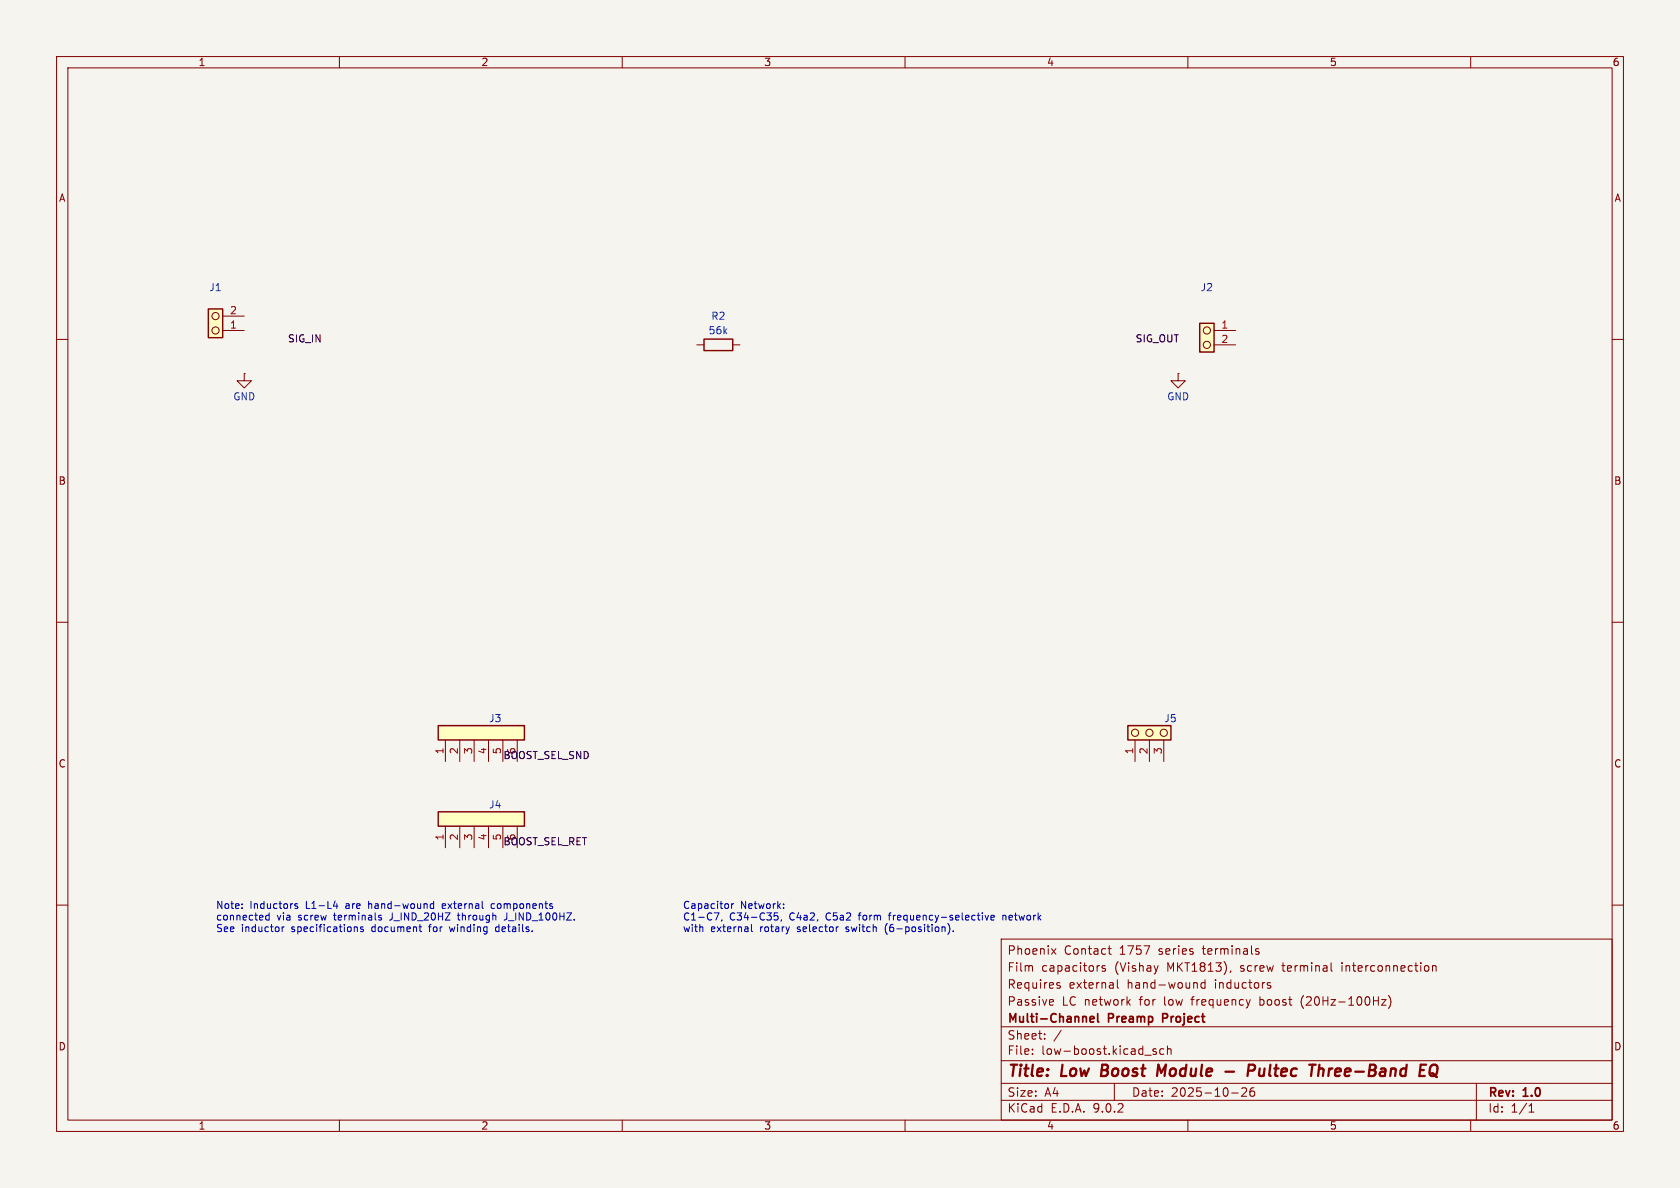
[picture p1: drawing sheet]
<svg xmlns="http://www.w3.org/2000/svg" width="297mm" height="210mm" viewBox="0 0 297 210" stroke-linecap="round" stroke-linejoin="round" font-family="sans-serif">
<path d="M0 0h297v210h-297z" fill="#f5f4ef" stroke="#f5f4ef" stroke-width=".18"/>
<g fill="none" stroke="#840000" stroke-width=".18">
<path d="M10 10h277v190h-277zM12 12h273v186h-273zM60 10v2M110 10v2M160 10v2M210 10v2M260 10v2M10 60h2M285 60h2M10 110h2M285 110h2M10 160h2"/>
<path d="M177 166h108v32h-108zM185.7 176.7l.5 .1v.3l-.7 .1M185.9 167.7l.8 1M186.2 177.6l-.5 .1M186.7 167.7l-.8 1M186.9 174.1l.5 .2 .1 .1-.1 .2-.4 .1M186.9 173.8h.5M194.2 170.7h.2M195.4 170.8l-.4-.1-.2 .2 .1 .2 .5 .2v.3h-.6M195.9 167.7h.6M196.1 167.2v1.3l.4 .2M197.5 173.2v1.3l.2 .2"/>
<path d="M199.4 177.1l.4 .6M199.8 176.7l-.6 .6M211.2 173.7h.3l.2 .2v.8M213 173.8l-.4-.1-.3 .3v.4l.2 .2h.5M213 173.2v1.5M217.6 171.6l-.1 .3M221 176.7l-.3 1M222 167.8h.5M222 168.1l.5 .2 .1 .2-.2 .2-.4-.1M224 174l.7 .4-.2 .3-.5-.1M224.6 173.8l-.4-.1-.2 .2M230.1 176.6v1"/>
<path d="M235.3 170.2v1.3l.2 .2M244.2 176.7h.8l-.8 1h.8M245.5 176a1.72 1.72 0 0 1 0 2.3M252.5 170.8l.1 .2v.4l-.1 .2M253.2 170.8l.3-.1 .3 .1 .1 .9M253.2 170.7v1M285 160h2M60 198v2M110 198v2M160 198v2M177 194.5h108M177 191.5h108"/>
<path d="M177 187.5h108M177 181.5h108M182.5 186.3v.1M182.5 185.5v.1M184.7 183.6v.1M184.7 182.8v.1M187.6 182.1l-1.3 2M197 191.5v3M202.4 186.5h1.1M204.4 185.5l-.4-.1-.2 .2 .1 .2 .5 .2v.3h-.6M205.7 185.5l-.4-.1-.3 .3v.4l.2 .2h.5M206.4 185.5l.2-.1 .4 .1v.9"/>
<path d="M206.4 184.9v1.5M210 198v2M217.7 193.2h1.2M219.5 192.4l.6-.1 .2 .1 .1 .3-.9 1.1h.9M221.7 192.3a.59 .59 0 0 0-.7 .6v.6l.1 .2 .4 .1 .2-.1 .1-.5-.1-.3h-.5l-.2 .3M260 198v2M261 191.5v6.5M270.3 196.6h.9M270.3 195.5l.4-.4v1.5"/>
</g>
<path d="M194.9 188.2l-.3 2h.8M206.1 188.2l-.8 1.4-.5-1.4-.3 2M216.6 189.4h1.6M220.7 189.3h.7a.55 .55 0 0 0 .5-.5 .55 .55 0 0 0-.3-.6h-.8l-.3 2M222.7 188.9l-.1 1v.2l.5 .1M233.3 189l.2-.1 .4 .1v1.2M235 188.9l-.2 1.3M235.1 189.1l-.2 .2M252.9 188.5a.69 .69 0 0 1 1.2 0 1.47 1.47 0 0 1-.6 1.7l-.6-.1a1.5 1.5 0 0 1 0-1.6zM253.1 189.7l.3 .1 .6 .6" fill="none" stroke="#840000" stroke-width=".4"/>
<path d="M194.1 179.2v1.3l.2 .2M205.6 180h.5M206.1 179.2h-.5v1.5M192.7 180.2l.7-.2-.1-.2-.4-.1-.2 .2 .1 .7h.5" fill="none" stroke="#840000" stroke-width=".3"/>
<path d="M77.5 143.5h15.2v2.6h-15.2z" fill="#ffffc2"/>
<path d="M77.5 143.5h15.2v2.6h-15.2z" fill="none" stroke="#840000" stroke-width=".25"/>
<path d="M78.7 146.1v3.8M81.3 146.1v3.8M83.8 146.1v3.8M86.4 146.1v3.8M88.9 146.1v3.8M91.4 146.1v3.8" fill="none" stroke="#840000" stroke-width=".18"/>
<path d="M36.8 54.6h2.6v5.1h-2.6z" fill="#ffffc2"/>
<path d="M36.8 54.6h2.6v5.1h-2.6z" fill="none" stroke="#840000" stroke-width=".25"/>
<g fill="none" stroke="#840000" stroke-width=".18">
<path d="M39.4 58.4h3.8M39.4 55.9h3.8"/>
<circle cx="38.1" cy="55.9" r=".63"/>
<circle cx="38.1" cy="58.4" r=".63"/>
</g>
<path d="M77.5 128.3h15.2v2.5h-15.2z" fill="#ffffc2"/>
<path d="M124.5 59.9h5v2.1h-5zM77.5 128.3h15.2v2.5h-15.2z" fill="none" stroke="#840000" stroke-width=".25"/>
<path d="M43.2 66v1.3h1.2l-1.2 1.3-1.3-1.3h1.3M43.2 66h.1M123.2 61h1.3M129.5 61h1.3M78.7 130.8v3.8M81.3 130.8v3.8M83.8 130.8v3.8M86.4 130.8v3.8M88.9 130.8v3.8M91.4 130.8v3.8" fill="none" stroke="#840000" stroke-width=".18"/>
<path d="M212.1 57.2h2.5v5h-2.5z" fill="#ffffc2"/>
<path d="M212.1 57.2h2.5v5h-2.5z" fill="none" stroke="#840000" stroke-width=".25"/>
<g fill="none" stroke="#840000" stroke-width=".18">
<path d="M214.6 58.4h3.8M214.6 61h3.8"/>
<circle cx="213.4" cy="58.4" r=".63"/>
<circle cx="213.4" cy="61" r=".63"/>
</g>
<path d="M199.4 128.3h7.6v2.5h-7.6z" fill="#ffffc2"/>
<path d="M199.4 128.3h7.6v2.5h-7.6z" fill="none" stroke="#840000" stroke-width=".25"/>
<g fill="none" stroke="#840000" stroke-width=".18">
<path d="M208.3 66v1.3h1.2l-1.2 1.3-1.3-1.3h1.3M208.3 66h.1M200.7 130.8v3.8M203.2 130.8v3.8M205.7 130.8v3.8"/>
<circle cx="200.7" cy="129.5" r=".63"/>
<circle cx="203.2" cy="129.5" r=".63"/>
<circle cx="205.7" cy="129.5" r=".63"/>
</g>
<g fill="none" stroke="#0000c2" stroke-width=".18">
<path d="M42.8 159.8v.1M52.6 159.8h-.3l-.2 .1 .1 .2 .4 .1v.3h-.5M59.5 159.8v.8M76.7 159.8h-.4l-.2 .2 .1 .5h.5M76.7 159.3v1.3M78.4 159.8l-.2 .1v.5l.2 .2M87.3 159.8h-.4l-.1 .2 .1 .5 .4 .1M129.3 159.8v.8M129.7 159.8l-.4 .2M138.5 159.8v.1M42.8 160.5v.1M47.6 161.4v1.2"/>
<path d="M47.6 161.9l-.4-.1-.2 .2 .1 .6h.5M49.9 163.8v.9M50.2 163.8l-.3 .3M58.9 160.2h.8M62.7 163.9h.4l.1 .8M64.2 163.9l-.3-.1-.2 .2 .1 .2 .4 .1v.3h-.5M67 162.2l.5 .2-.1 .2h-.4M67 161.9h.4M74.1 163.8h.4M74.3 164.6l.2 .1M78.8 160.1l-.6 .1M79.4 163.8l.3 .9"/>
<path d="M80.8 161.8h.5M81 161.4l.1 1.2M88.1 163.8l-.4 .1-.1 .2 .1 .5 .4 .1M89.5 162.5l-.4 .1M127.1 161.4l-.5 1.2M127.6 162.6l-.1 .2M132.8 163.4v1.1l.2 .2M136.9 161.9h.4l.3 .2-.2 .5h-.5M138.2 162.6l-.2 .2M138.5 160.5v.1M148.2 163.8l-.2 .1M156.6 163.6l-.1 .5 .1 .7"/>
<path d="M157 161.8h.5M157.3 161.4l-.1 1.2M166.9 163.8l.2 .2v.7M167.9 163.8v.8l-.3 .6M168.5 164.6v.1M173.7 161.4v.1M173.7 161.8v.8M174.2 161.8l.3 .8 .3-.8M175.2 162.2l.6-.1-.1-.2-.3-.1-.2 .2v.6h.5M177.3 161.8v.8M177.7 161.8l-.4 .1"/>
</g>
<g font-size="2.8" fill="#840000">
<text x="178" y="190.9">Title:</text>
<text x="187.7" y="190.9">Low</text>
<text x="195.5" y="190.9">Boost</text>
<text x="206.2" y="190.9">Module</text>
<text x="223.8" y="190.9">Pultec</text>
<text x="235.6" y="190.9">Three-Band</text>
</g>
<g font-size="2.1" fill="#840000">
<text x="178" y="172">Film</text>
<text x="178" y="169">Phoenix</text>
<text x="184.1" y="172">capacitors</text>
<text x="188.1" y="169">Contact</text>
<text x="197.1" y="172">(Vishay</text>
<text x="198" y="169">1757</text>
<text x="205" y="169">series</text>
<text x="206.5" y="172">MKT1813),</text>
<text x="212.9" y="169">terminals</text>
<text x="219.6" y="172">screw</text>
<text x="227.1" y="172">terminal</text>
<text x="237.7" y="172">interconnection</text>
<text x="178" y="178">Passive</text>
<text x="178" y="175">Requires</text>
<text x="187.7" y="178">LC network</text>
<text x="188.9" y="175">external</text>
<text x="199.3" y="175">hand-wound</text>
<text x="201.6" y="178">for</text>
<text x="206.1" y="178">low</text>
<text x="211.1" y="178">frequency</text>
<text x="214.9" y="175">inductors</text>
<text x="223.2" y="178">boost</text>
<text x="230.7" y="178">(20Hz-100Hz)</text>
<text x="178" y="184">Sheet:</text>
<text x="178" y="181.2">Multi-Channel</text>
<text x="196" y="181.2">Preamp</text>
<text x="206.2" y="181.2">Project</text>
<text x="178" y="186.7">File:</text>
<text x="184.1" y="186.7">low-boost.kicad_sch</text>
<text x="178" y="196.9">KiCad</text>
<text x="178" y="194.1">Size:</text>
<text x="184.7" y="194.1">A4</text>
<text x="185.7" y="196.9">E.D.A.</text>
<text x="193.3" y="196.9">9.0.2</text>
<text x="200" y="194.1">Date:</text>
<text x="207" y="194.1">2025-10-26</text>
<text x="263" y="194.3">Rev:</text>
<text x="263" y="196.9">Id:</text>
<text x="267.1" y="196.9">1/1</text>
<text x="269.4" y="194.3">1.0</text>
</g>
<g font-size="1.8" fill="#840000">
<text x="35" y="11.9">1</text>
<text x="85" y="11.9">2</text>
<text x="135" y="11.9">3</text>
<text x="185" y="11.9">4</text>
<text x="235" y="11.9">5</text>
<text x="285" y="11.9">6</text>
<text x="10.3" y="35.9">A</text>
<text x="285.3" y="35.9">A</text>
<text x="10.3" y="85.9">B</text>
<text x="285.3" y="85.9">B</text>
<text x="10.3" y="135.9">C</text>
<text x="285.3" y="135.9">C</text>
<text x="10.3" y="185.9">D</text>
<text x="285.3" y="185.9">D</text>
<text x="35" y="199.9">1</text>
<text x="85" y="199.9">2</text>
<text x="135" y="199.9">3</text>
<text x="185" y="199.9">4</text>
<text x="235" y="199.9">5</text>
<text x="285" y="199.9">6</text>
</g>
<g font-size="1.8" fill="#006464">
<text x="36.9" y="51.7">J1</text>
<text x="212.2" y="51.7">J2</text>
<text x="125.2" y="59.3">56k</text>
<text x="125.7" y="56.7">R2</text>
<text x="41.1" y="71">GND</text>
<text x="206.2" y="71">GND</text>
<text x="86.4" y="127.9">J3</text>
<text x="205.7" y="127.9">J5</text>
<text x="86.4" y="143.1">J4</text>
</g>
<g font-size="1.8" fill="#a90000">
<text x="40.6" y="58.2">1</text>
<text x="40.6" y="55.6">2</text>
<text x="215.8" y="58.2">1</text>
<text x="215.8" y="60.7">2</text>
<text x="78.5" y="133.4" transform="rotate(-90 78.5 133.4)">1</text>
<text x="81" y="133.4" transform="rotate(-90 81 133.4)">2</text>
<text x="83.6" y="133.4" transform="rotate(-90 83.6 133.4)">3</text>
<text x="86.1" y="133.4" transform="rotate(-90 86.1 133.4)">4</text>
<text x="88.6" y="133.4" transform="rotate(-90 88.6 133.4)">5</text>
<text x="200.4" y="133.4" transform="rotate(-90 200.4 133.4)">1</text>
<text x="202.9" y="133.4" transform="rotate(-90 202.9 133.4)">2</text>
<text x="205.5" y="133.4" transform="rotate(-90 205.5 133.4)">3</text>
<text x="78.5" y="148.7" transform="rotate(-90 78.5 148.7)">1</text>
<text x="81" y="148.7" transform="rotate(-90 81 148.7)">2</text>
<text x="83.6" y="148.7" transform="rotate(-90 83.6 148.7)">3</text>
<text x="86.1" y="148.7" transform="rotate(-90 86.1 148.7)">4</text>
<text x="88.6" y="148.7" transform="rotate(-90 88.6 148.7)">5</text>
</g>
<g font-size="1.8" fill="#0f0f0f">
<text x="50.8" y="60.6">SIG_IN</text>
<text x="200.7" y="60.6">SIG_OUT</text>
<text x="88.9" y="134.3">BOOST_SEL_SND</text>
<text x="91.2" y="133.4" transform="rotate(-90 91.2 133.4)">6</text>
<text x="88.9" y="149.5">BOOST_SEL_RET</text>
<text x="91.2" y="148.7" transform="rotate(-90 91.2 148.7)">6</text>
</g>
<g font-size="1.8" fill="#0000c2">
<text x="38.1" y="160.8">Note:</text>
<text x="44.2" y="160.8">Inductors</text>
<text x="54.2" y="160.8">L1-L4</text>
<text x="61.4" y="160.8">are</text>
<text x="65.6" y="160.8">hand-wound</text>
<text x="78.8" y="160.8">external</text>
<text x="87.7" y="160.8">components</text>
<text x="120.6" y="160.8">Capacitor</text>
<text x="130.9" y="160.8">Network:</text>
<text x="38.1" y="162.8">connected</text>
<text x="38.1" y="164.9">See</text>
<text x="42.7" y="164.9">inductor</text>
<text x="48.9" y="162.8">via</text>
<text x="51.6" y="164.9">specifications</text>
<text x="52.8" y="162.8">screw</text>
<text x="59.3" y="162.8">terminals</text>
<text x="66" y="164.9">document</text>
<text x="69.4" y="162.8">J_IND_20HZ</text>
<text x="76.3" y="164.9">for</text>
<text x="80.2" y="164.9">winding</text>
<text x="81.6" y="162.8">through</text>
<text x="88.5" y="164.9">details.</text>
<text x="90.1" y="162.8">J_IND_100HZ.</text>
<text x="120.6" y="162.8">C1-C7,</text>
<text x="120.6" y="164.9">with</text>
<text x="125.6" y="164.9">external</text>
<text x="129" y="162.8">C34-C35,</text>
<text x="134.5" y="164.9">rotary</text>
<text x="139.7" y="162.8">C4a2,</text>
<text x="141.2" y="164.9">selector</text>
<text x="146.3" y="162.8">C5a2</text>
<text x="150" y="164.9">switch</text>
<text x="152.3" y="162.8">form</text>
<text x="157.1" y="164.9">(6-position).</text>
<text x="157.8" y="162.8">frequency-selective</text>
<text x="178.1" y="162.8">network</text>
</g>
</svg>
